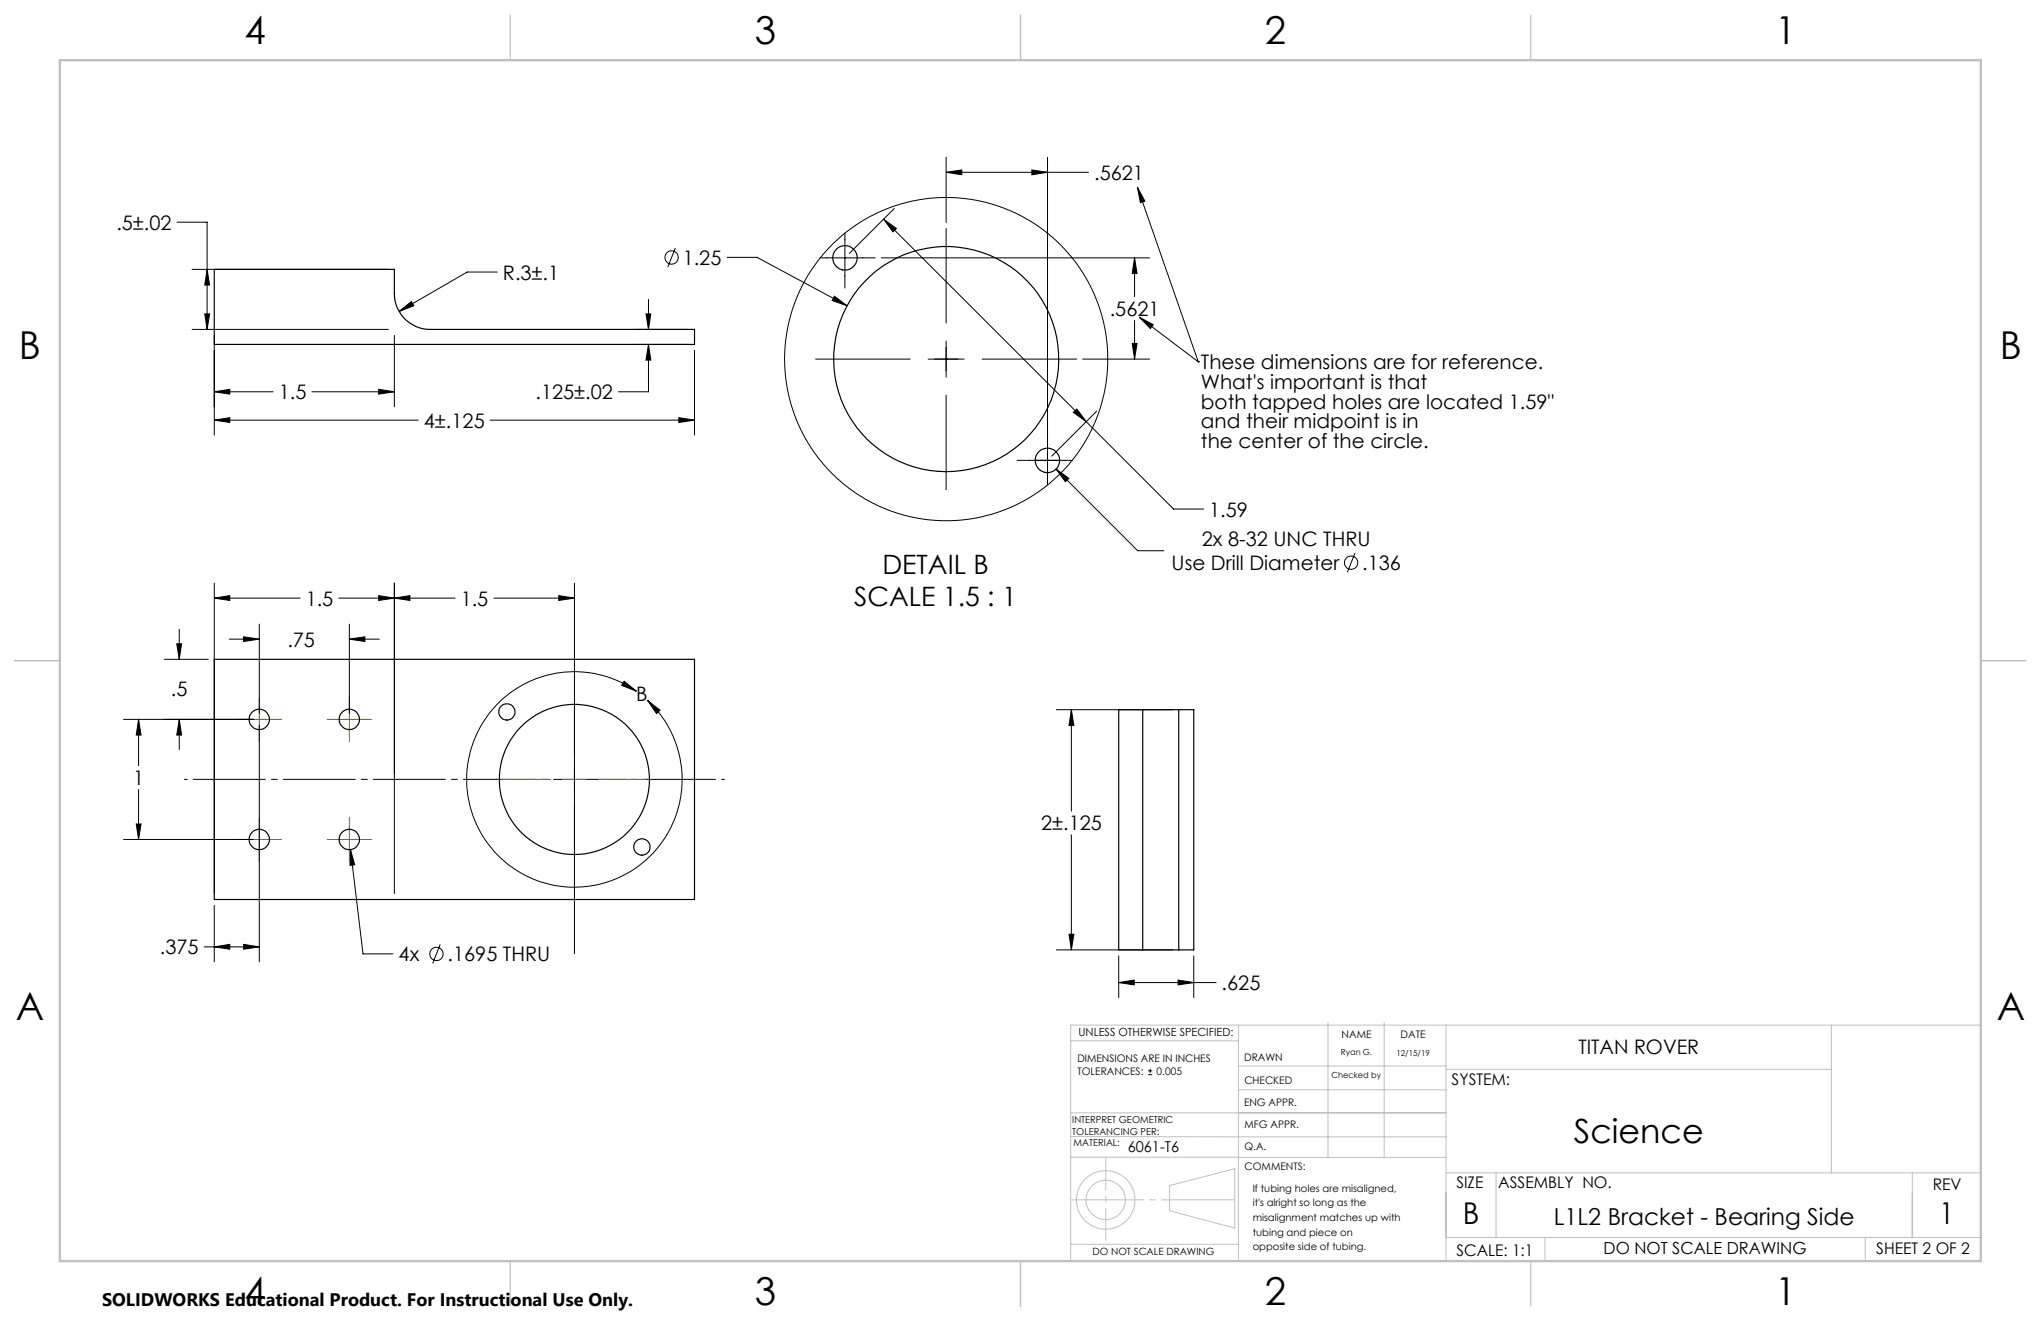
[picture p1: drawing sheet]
<svg xmlns="http://www.w3.org/2000/svg" width="432mm" height="279mm" viewBox="0 0 432 279" stroke-linecap="round" stroke-linejoin="round" font-family="sans-serif">
<g fill="none" stroke="#000" stroke-width=".21">
<path d="M200.2 36.4l3.3-.5v1.1zM200.2 33.3v13.8M200.2 36.4h30.1M218.3 35.9l3.3 .5-3.3 .6zM221.6 33.3v69.3M240.6 39.6l12.9 36.9M240.6 39.6l1.6 2.9-.9 .4zM37.5 47h6.3v22.7M40.6 57h41.6M43.8 57l.5 3.3h-1zM105.2 57.5h-6.4l-14.3 8.4M142.9 52.5l-1.6 4"/>
<path d="M153.8 54.4h6.4l19 10.3M173.5 54.5h11.7M178.8 49.3v11.6M186.4 54.5h56.8M186.9 46.4l2.8 1.9-.8 .7zM186.9 46.4l42.9 42.8M189.2 44.1l-9.5 9.5M200.2 48.3v20M240 54.5l.6 3.4h-1.1zM240 54.5v8.3M40.6 69.7h41.6M43.3 66.4h1l-.5 3.3z"/>
<path d="M45.3 70.9v21.1M83.4 70.9v15.1M84.5 65.9l2.5-2.1 .6 .9zM134 72.8h11.7M134 69.7h11.7M136.7 66.4h1l-.5 3.3zM137.2 72.8l.5 3.4h-1zM137.2 72.8v10.1h-6.4M137.2 63.3v6.4M146.9 74.1v17.9M172.5 76h20M176.5 62.7l2.7 2-3.1-1.1z"/>
<path d="M196.4 76h7.6M200.2 76h.1M200.2 72.1v7.7M207.8 76h20M229.1 76h14.1M239.5 72.6h1.1l-.6 3.4zM240 67.8v8.2M241.1 67.1l12.4 9.4M241.1 67.1l2.9 1.6-.6 .8zM253.5 76.5h.1M45.3 82.9h12.5M45.3 88.9h43.2"/>
<path d="M45.3 82.9l3.3-.6v1.1zM45.3 88.9l3.3-.6v1.1zM66 82.9h17.4M80.1 82.3l3.3 .6-3.3 .5zM103.7 88.9h43.2M143.6 88.3l3.3 .6-3.3 .5zM200.2 83.6v20M215.2 97.4h11.6M221.6 97.4h.1M223.4 99.2l2.7 2-.7 .7zM223.4 99.2l17.3 17.3h5.5M227.1 87.2l.7-.7 2 2.7z"/>
<path d="M229.8 89.2l18.5 18.5h6.3M232 87l-9.5 9.5M286.7 117l-1.7 4M34.7 139.5h9.4M37.4 136.2h1l-.5 3.3zM37.9 133.1v6.4M45.3 126.5l3.3-.5v1zM45.3 123.3v65.7M45.3 126.5h18.2M48.5 135.2h6.4M51.5 134.7l3.4 .5-3.4 .5zM54.9 132v18.9"/>
<path d="M71.7 126.5h24.6M73.9 132v18.9M73.9 135.2h6.4M73.9 135.2l3.3-.5v1zM80.1 126l3.3 .5-3.3 .5zM83.4 126.5l3.3-.5v1zM83.4 123.3v65.7M104.5 126.5h17M118.2 126l3.3 .5-3.3 .5zM121.5 123.3v78.4M26.1 152.2h27.5M29.3 152.2v9.8"/>
<path d="M29.3 152.2l.5 3.3h-1zM37.9 152.2v6.3M37.9 152.2l.5 3.3h-1zM54.9 153.4v50M132 144.1l2.6 2.1-3.1-1.2zM134.6 146.2a22.8 22.8 0 0 0-35.6 14.9 22.8 22.8 0 0 0 28.8 25.6 22.8 22.8 0 0 0 10.7-37.1l-1.5-1.4M137 148.2l2.6 2-.7 .7zM223.5 150.1h24.6M226.7 150.1l.5 3.3h-1zM226.7 150.1v21.5M26.1 177.6h27.5M28.8 174.3h1l-.5 3.3z"/>
<path d="M29.3 167v10.6M74.2 179.7l2.6 22.1h6.3M74.2 179.7l.8 3.2-1 .1zM226.7 176.6v24.3M45.3 191.5v11.9M51.5 199.7l3.4 .6-3.4 .5zM93.1 199.7l-1.6 4.1M226.2 197.6h1l-.5 3.3zM43.2 200.3h11.7M45.3 200.3l3.3-.6v1.1zM223.5 200.9h24.6M236.7 207.8l3.3-.5v1z"/>
<path d="M236.7 202.2v8.8M236.7 207.8h20.6M249.2 207.3l3.4 .5-3.4 .5zM252.6 202.2v8.8M242.9 227.3h.9M242.9 226.5h.9M243.3 226.1v.8"/>
<circle cx="142.1" cy="54.5" r="1.42"/>
<circle cx="200.2" cy="76" r="34.2"/>
<circle cx="285.8" cy="119" r="1.42"/>
<circle cx="92.3" cy="201.8" r="1.4"/>
</g>
<g fill="none" stroke="#c0c0c0" stroke-width=".21">
<path d="M262 216.8v49.9M281 216.2v28.6M292.8 216.2v28.6M305.9 216.8v49.9M387.5 216.8v31.3M419.1 216.8h-192.6v49.9M226.5 220.1h35.5M226.5 235.4h79.4M262 225.5h43.9M262 230.5h43.9M305.9 226.2h81.6M226.5 244.8h79.4"/>
<path d="M226.5 240.4l79.4 .1M247.4 250.8l13.8-3.6v12.6l-13.8-3.7zM305.9 248.1h113.2M316.5 248.1v13.6M404.6 248.1v13.6M419.1 252.3v9.4h-113.2M226.5 263.2h35.5M326.8 261.7v5M394.6 261.7v5"/>
<circle cx="233.9" cy="253.8" r="6.2"/>
<circle cx="233.9" cy="253.8" r="4.2"/>
</g>
<path d="M153.3 164.8h-114.3" fill="none" stroke="#000" stroke-width=".21" stroke-dasharray="15.2 1.3 1.3 1.3" stroke-dashoffset="-1.9"/>
<g fill="none" stroke="#808000" stroke-width=".21">
<path d="M50.2 152.2h9.3M54.9 147.5v9.3M69.2 152.2h9.4M73.9 147.5v9.3M121.5 149.6v10.2M50.2 177.6h9.3M54.9 172.9v9.3M69.2 177.6h9.4M73.9 172.9v9.3M106.3 164.9h10.2M119 164.9h5.1M121.5 162.3v5.1"/>
<path d="M121.5 169.9v10.2M126.6 164.9h10.2"/>
</g>
<path d="M261.2 253.8h-34.7" fill="none" stroke="#c0c0c0" stroke-width=".21" stroke-dasharray="15.2 1.3 1.3 1.3" stroke-dashoffset="-.2"/>
<path d="M233.9 244.9v17.5" fill="none" stroke="#c0c0c0" stroke-width=".21" stroke-dasharray="15.2 1.3 1.3 1.3" stroke-dashoffset="8.4"/>
<path d="M108 3.2v9.5M215.9 3.2v9.5M323.8 3.2v9.5M3.1 139.7h9.6M419.1 139.7h9.5M108 266.7v9.6M215.9 266.7v9.6M323.8 266.7v9.6" fill="none" stroke="#c0c0c0" stroke-width=".25"/>
<path d="M12.7 12.7h406.4v254h-406.4z" fill="none" stroke="#c0c0c0" stroke-width=".5"/>
<g fill="#000">
<path d="M241.1 67.1l2.9 1.6-.6 .8zM240.6 39.6l1.6 2.9-.9 .4z"/>
<path d="M45.3 126.5l3.3-.5v1zM80.1 126l3.3 .5-3.3 .5zM83.4 126.5l3.3-.5v1zM118.2 126l3.3 .5-3.3 .5zM226.7 150.1l.5 3.3h-1zM226.2 197.6h1l-.5 3.3zM176.5 62.7l-.4 .9 3.1 1.1zM223.4 99.2l2 2.7 .7-.7z"/>
<path d="M37.9 152.2l.5 3.3h-1zM37.4 136.2h1l-.5 3.3zM51.5 199.7l3.4 .6-3.4 .5zM45.3 200.3l3.3-.6v1.1zM51.5 134.7l3.4 .5-3.4 .5zM73.9 135.2l3.3-.5v1zM29.3 152.2l.5 3.3h-1zM28.8 174.3h1l-.5 3.3zM74.2 179.7l-.2 3.3 1-.1zM137.2 72.8l.5 3.4h-1zM136.7 66.4h1l-.5 3.3zM45.3 82.9l3.3-.6v1.1zM80.1 82.3l3.3 .6-3.3 .5zM43.3 66.4h1l-.5 3.3zM43.8 57l.5 3.3h-1zM84.5 65.9l3.1-1.2-.6-.9zM45.3 88.9l3.3-.6v1.1zM143.6 88.3l3.3 .6-3.3 .5z"/>
<path d="M132 144.1l2.6 2.1-3.1-1.2zM137 148.2l2.6 2-.7 .7z"/>
<path d="M236.7 207.8l3.3-.5v1zM249.2 207.3l3.4 .5-3.4 .5zM186.9 46.4l2.8 1.9-.8 .7zM227.1 87.2l.7-.7 2 2.7zM240 54.5l.6 3.4h-1.1zM239.5 72.6h1.1l-.6 3.4zM218.3 35.9l3.3 .5-3.3 .6zM200.2 36.4l3.3-.5v1.1z"/>
</g>
<g fill="none" stroke="#000" stroke-width=".25">
<path d="M45.3 57h38.1v5.1a7.6 7.6 0 0 0 7.7 7.6h55.8v3.1h-101.6zM45.3 139.5h101.6v50.8h-101.6zM241.8 150.1h7.6M241.8 150.1h-5.1v50.8h5.1M241.8 150.1v50.8M249.4 150.1h3.2v50.8h-3.2M249.4 150.1v50.8M241.8 200.9h7.6"/>
<circle cx="178.8" cy="54.5" r="2.59"/>
<circle cx="200.2" cy="75.9" r="23.8"/>
<circle cx="221.6" cy="97.4" r="2.59"/>
<circle cx="54.8" cy="152.2" r="2.15"/>
<circle cx="73.9" cy="152.2" r="2.15"/>
<circle cx="107.2" cy="150.6" r="1.72"/>
<circle cx="54.8" cy="177.6" r="2.15"/>
<circle cx="73.9" cy="177.6" r="2.15"/>
<circle cx="121.5" cy="164.8" r="15.9"/>
<circle cx="135.8" cy="179.1" r="1.73"/>
</g>
<g font-size="8.1">
<text x="51.7" y="9.3">4</text>
<text x="159.7" y="9.3">3</text>
<text x="267.6" y="9.3">2</text>
<text x="375.6" y="9.3">1</text>
<text x="4" y="76">B</text>
<text x="423.1" y="76">B</text>
<text x="3.3" y="215.7">A</text>
<text x="422.4" y="215.7">A</text>
<text x="51.7" y="276">4</text>
<text x="159.7" y="276">3</text>
<text x="267.6" y="276">2</text>
<text x="375.6" y="276">1</text>
</g>
<text font-size="7.1" x="333" y="241.8">Science</text>
<g font-size="6.3">
<text x="309.5" y="259">B</text>
<text x="410.2" y="259">1</text>
</g>
<g font-size="5.6">
<text x="186.7" y="121.5">DETAIL B</text>
<text x="180.7" y="128.1">SCALE 1.5 : 1</text>
</g>
<text font-size="4.9" x="328.7" y="259.1">L1L2 Bracket - Bearing Side</text>
<g font-size="4.2">
<text x="231.5" y="38">.5621</text>
<text x="24.6" y="48.6">.5±.02</text>
<text x="106.4" y="59.1">R.3±.1</text>
<text x="144.4" y="56">1.25</text>
<text x="234.8" y="66.8">.5621</text>
<text x="254.1" y="78.1">These dimensions are for reference.</text>
<text x="254.1" y="82.3">What's important is that</text>
<text x="59" y="84.4">1.5</text>
<text x="113.3" y="84.4">.125±.02</text>
<text x="254.1" y="86.5">both tapped holes are located 1.59&quot;</text>
<text x="89.7" y="90.4">4±.125</text>
<text x="254.1" y="90.6">and their midpoint is in</text>
<text x="254.1" y="94.8">the center of the circle.</text>
<text x="255.8" y="109.3">1.59</text>
<text x="254.3" y="115.5">2x 8-32 UNC THRU</text>
<text x="247.9" y="120.6">Use Drill Diameter</text>
<text x="288.2" y="120.5">.136</text>
<text x="64.7" y="128.1">1.5</text>
<text x="97.5" y="128.1">1.5</text>
<text x="60.8" y="136.8">.75</text>
<text x="36.2" y="147.3">.5</text>
<text x="134.6" y="148.3">B</text>
<text x="28.2" y="166.1">1</text>
<text x="220.2" y="175.6">2±.125</text>
<text x="33.8" y="201.8">.375</text>
<text x="84.3" y="203.3">4x</text>
<text x="94.7" y="203.3">.1695 THRU</text>
<text x="258.5" y="209.4">.625</text>
<text x="334" y="223">TITAN ROVER</text>
</g>
<text font-size="3.8" x="21.6" y="276.3">SOLIDWORKS Educational Product. For Instructional Use Only.</text>
<text font-size="3.5" x="339.3" y="265.2">DO NOT SCALE DRAWING</text>
<g font-size="3.4">
<text x="307.1" y="229.5">SYSTEM:</text>
<text x="308.1" y="251.2">SIZE</text>
<text x="317" y="251.2">ASSEMBLY NO.</text>
<text x="408.9" y="251.7">REV</text>
<text x="308.2" y="265.6">SCALE: 1:1</text>
<text x="396.9" y="265.2">SHEET 2 OF 2</text>
</g>
<text font-size="3.2" x="238.6" y="243.7">6061-T6</text>
<text font-size="2.4" x="228.2" y="219.1">UNLESS OTHERWISE SPECIFIED:</text>
<g font-size="2.2">
<text x="283.8" y="219.5">NAME</text>
<text x="296.3" y="219.6">DATE</text>
<text x="227.9" y="224.6">DIMENSIONS ARE IN INCHES</text>
<text x="227.9" y="227.3">TOLERANCES:</text>
<text x="244.7" y="227.3">0.005</text>
<text x="263.2" y="224.3">DRAWN</text>
<text x="263.2" y="233.8">ENG APPR.</text>
<text x="263.3" y="229.2">CHECKED</text>
<text x="263.3" y="238.6">MFG APPR.</text>
<text x="263.3" y="243.3">Q.A.</text>
<text x="263.3" y="247.5">COMMENTS:</text>
</g>
<g font-size="2.1">
<text x="265" y="252">If tubing holes are misaligned,</text>
<text x="265" y="255.1">it's alright so long as the</text>
<text x="265" y="258.2">misalignment matches up with</text>
<text x="265" y="261.4">tubing and piece on</text>
<text x="231.1" y="265.4">DO NOT SCALE DRAWING</text>
<text x="265" y="264.5">opposite side of tubing.</text>
</g>
<g font-size="2">
<text x="226.8" y="237.4">INTERPRET GEOMETRIC</text>
<text x="226.8" y="240">TOLERANCING PER:</text>
<text x="227.1" y="242.4">MATERIAL:</text>
</g>
<g font-size="1.8">
<text x="283.7" y="223.2">Ryan G.</text>
<text x="295.4" y="223.3">12/15/19</text>
<text x="281.7" y="228">Checked by</text>
</g>
</svg>
